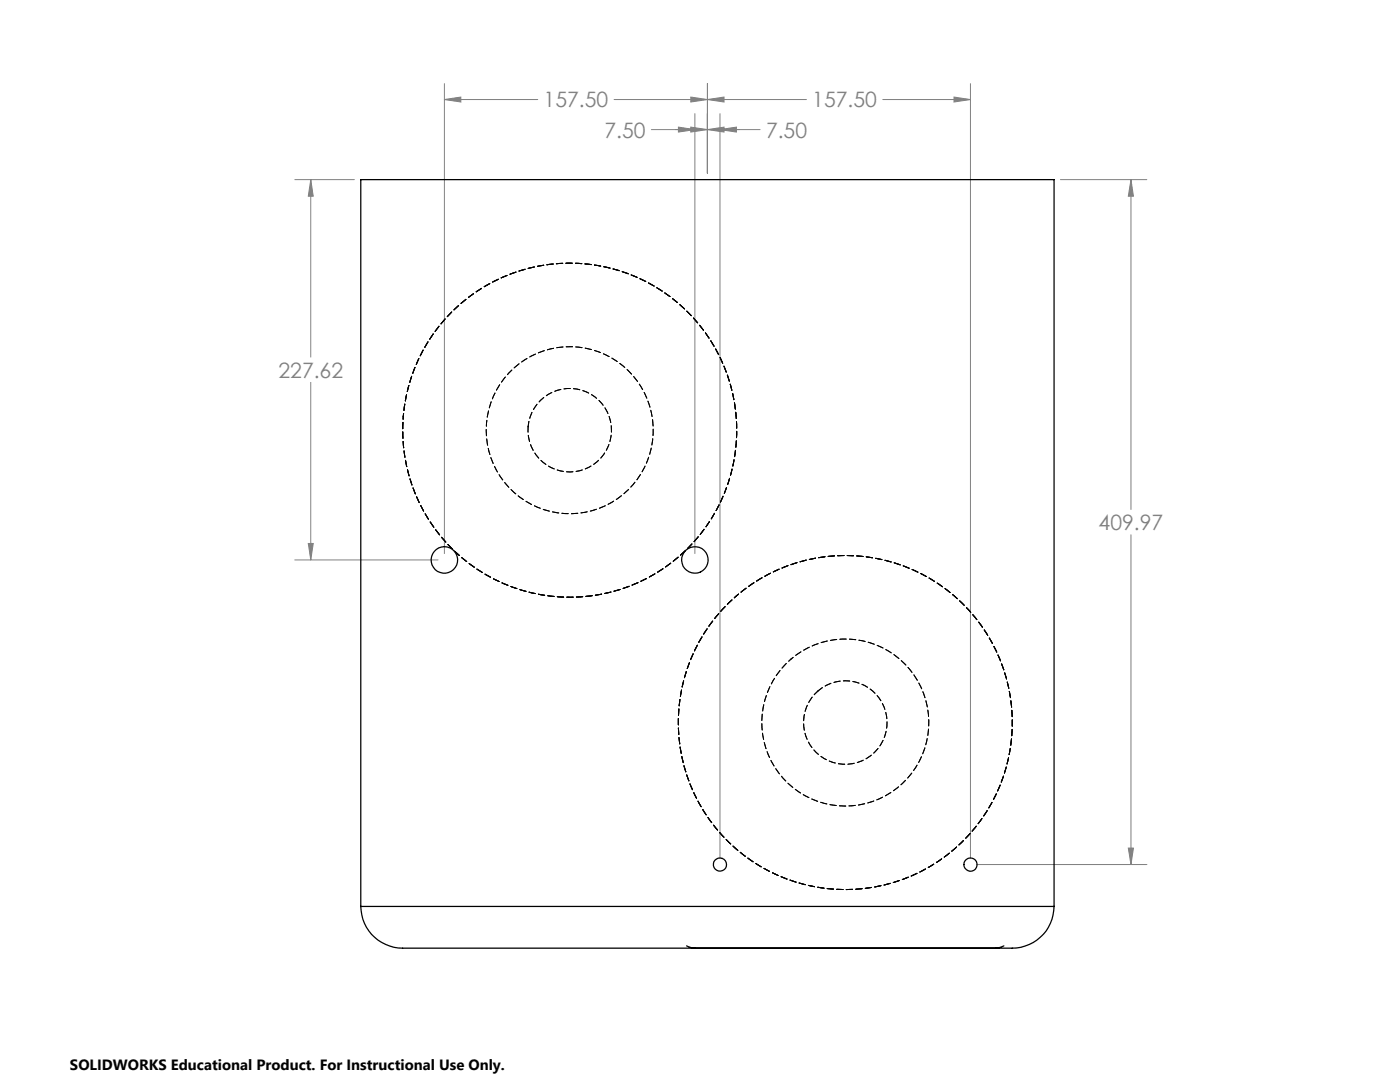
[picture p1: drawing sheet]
<svg xmlns="http://www.w3.org/2000/svg" width="279mm" height="216mm" viewBox="0 0 279 216" stroke-linecap="round" stroke-linejoin="round" font-family="sans-serif">
<g fill="none" stroke="#808080" stroke-width=".2">
<path d="M88.7 19.9l3.3-.5v1zM88.7 16.7v93.8M88.7 19.9h18.6M122.6 19.9h38.3M137.9 19.4l3.3 .5-3.3 .5zM141.2 19.9l3.3-.5v1zM141.2 16.7v17.9M176.2 19.9h17.5M190.4 19.4l3.3 .5-3.3 .5zM193.7 16.7v154.5M58.8 35.8h11.9M62 35.8v35.5"/>
<path d="M62 35.8l.5 3.4h-1zM130 25.9h21.7M135.4 25.4l3.3 .5-3.3 .5zM137.9 25.4l3.3 .5-3.3 .5zM138.7 22.7v87.8M141.2 25.9l3.3-.5v1zM143.7 25.9l3.3-.5v1zM143.7 22.7v148.5M211.6 35.8h17.3M225.7 35.8v65.9M225.7 35.8l.5 3.4h-1zM62 76.3v35.4"/>
<path d="M58.8 111.7h28.6M61.5 108.4h1l-.5 3.3zM225.7 106.7v65.8M194.9 172.5h34M225.2 169.2h1l-.5 3.3z"/>
</g>
<g fill="#808080">
<path d="M137.9 19.4l3.3 .5-3.3 .5zM88.7 19.9l3.3-.5v1zM141.2 19.9l3.3-.5v1zM190.4 19.4l3.3 .5-3.3 .5zM141.2 25.9l3.3-.5v1zM135.4 25.4l3.3 .5-3.3 .5zM137.9 25.4l3.3 .5-3.3 .5zM143.7 25.9l3.3-.5v1z"/>
<path d="M62 35.8l.5 3.4h-1zM61.5 108.4h1l-.5 3.3zM225.7 35.8l.5 3.4h-1zM225.2 169.2h1l-.5 3.3z"/>
</g>
<g fill="none" stroke="#000" stroke-width=".25">
<path d="M72 180.9a8.3 8.3 0 0 0 8.4 8.3h121.6a8.4 8.4 0 0 0 8.4-8.3M72 180.9v-145.1h138.4v145.1M72 180.9h138.4M137 188.7l1 .4 .7 .1M200.3 188.7l-1 .4-.6 .1"/>
<circle cx="88.7" cy="111.7" r="2.65"/>
<circle cx="138.7" cy="111.7" r="2.66"/>
<circle cx="143.7" cy="172.5" r="1.32"/>
<circle cx="193.7" cy="172.5" r="1.32"/>
</g>
<path d="M80.5 83.1a33.3 33.3 0 0 1 51.7-25 33.3 33.3 0 0 1-3.1 57.3 33.3 33.3 0 0 1-48.7-30.3l.1-2M97.1 84.5a16.7 16.7 0 0 1 25.7-12.6 16.7 16.7 0 0 1-1.2 28.6 16.7 16.7 0 0 1-24.6-14.6l.1-1.4M147 118.9a33.3 33.3 0 0 1 54.3 18.4 33.3 33.3 0 0 1-42.4 38.7 33.3 33.3 0 0 1-13.4-55.8l1.5-1.3M157.8 131.5a16.7 16.7 0 0 1 27.2 9.1 16.7 16.7 0 0 1-20.9 19.6 16.7 16.7 0 0 1-7.3-27.7l1-1" fill="none" stroke="#000" stroke-width=".2" stroke-dasharray="1.3 .6" stroke-dashoffset=".7"/>
<path d="M105.4 85.1a8.3 8.3 0 0 1 12.8-6.3 8.3 8.3 0 0 1-.4 14.3 8.3 8.3 0 0 1-12.4-7v-1M163.3 137.9a8.3 8.3 0 0 1 13.5 4.4 8.3 8.3 0 0 1-10.2 9.9 8.3 8.3 0 0 1-4-13.7l.7-.6" fill="none" stroke="#000" stroke-width=".2" stroke-dasharray="1.3 .6" stroke-dashoffset=".2"/>
<g font-size="4.2" fill="#808080">
<text x="108.5" y="21.4">157.50</text>
<text x="162.1" y="21.4">157.50</text>
<text x="120.6" y="27.4">7.50</text>
<text x="152.9" y="27.4">7.50</text>
<text x="55.6" y="75.4">227.62</text>
<text x="219.3" y="105.8">409.97</text>
</g>
<text font-size="3" x="14" y="213.5">SOLIDWORKS Educational Product. For Instructional Use Only.</text>
</svg>
